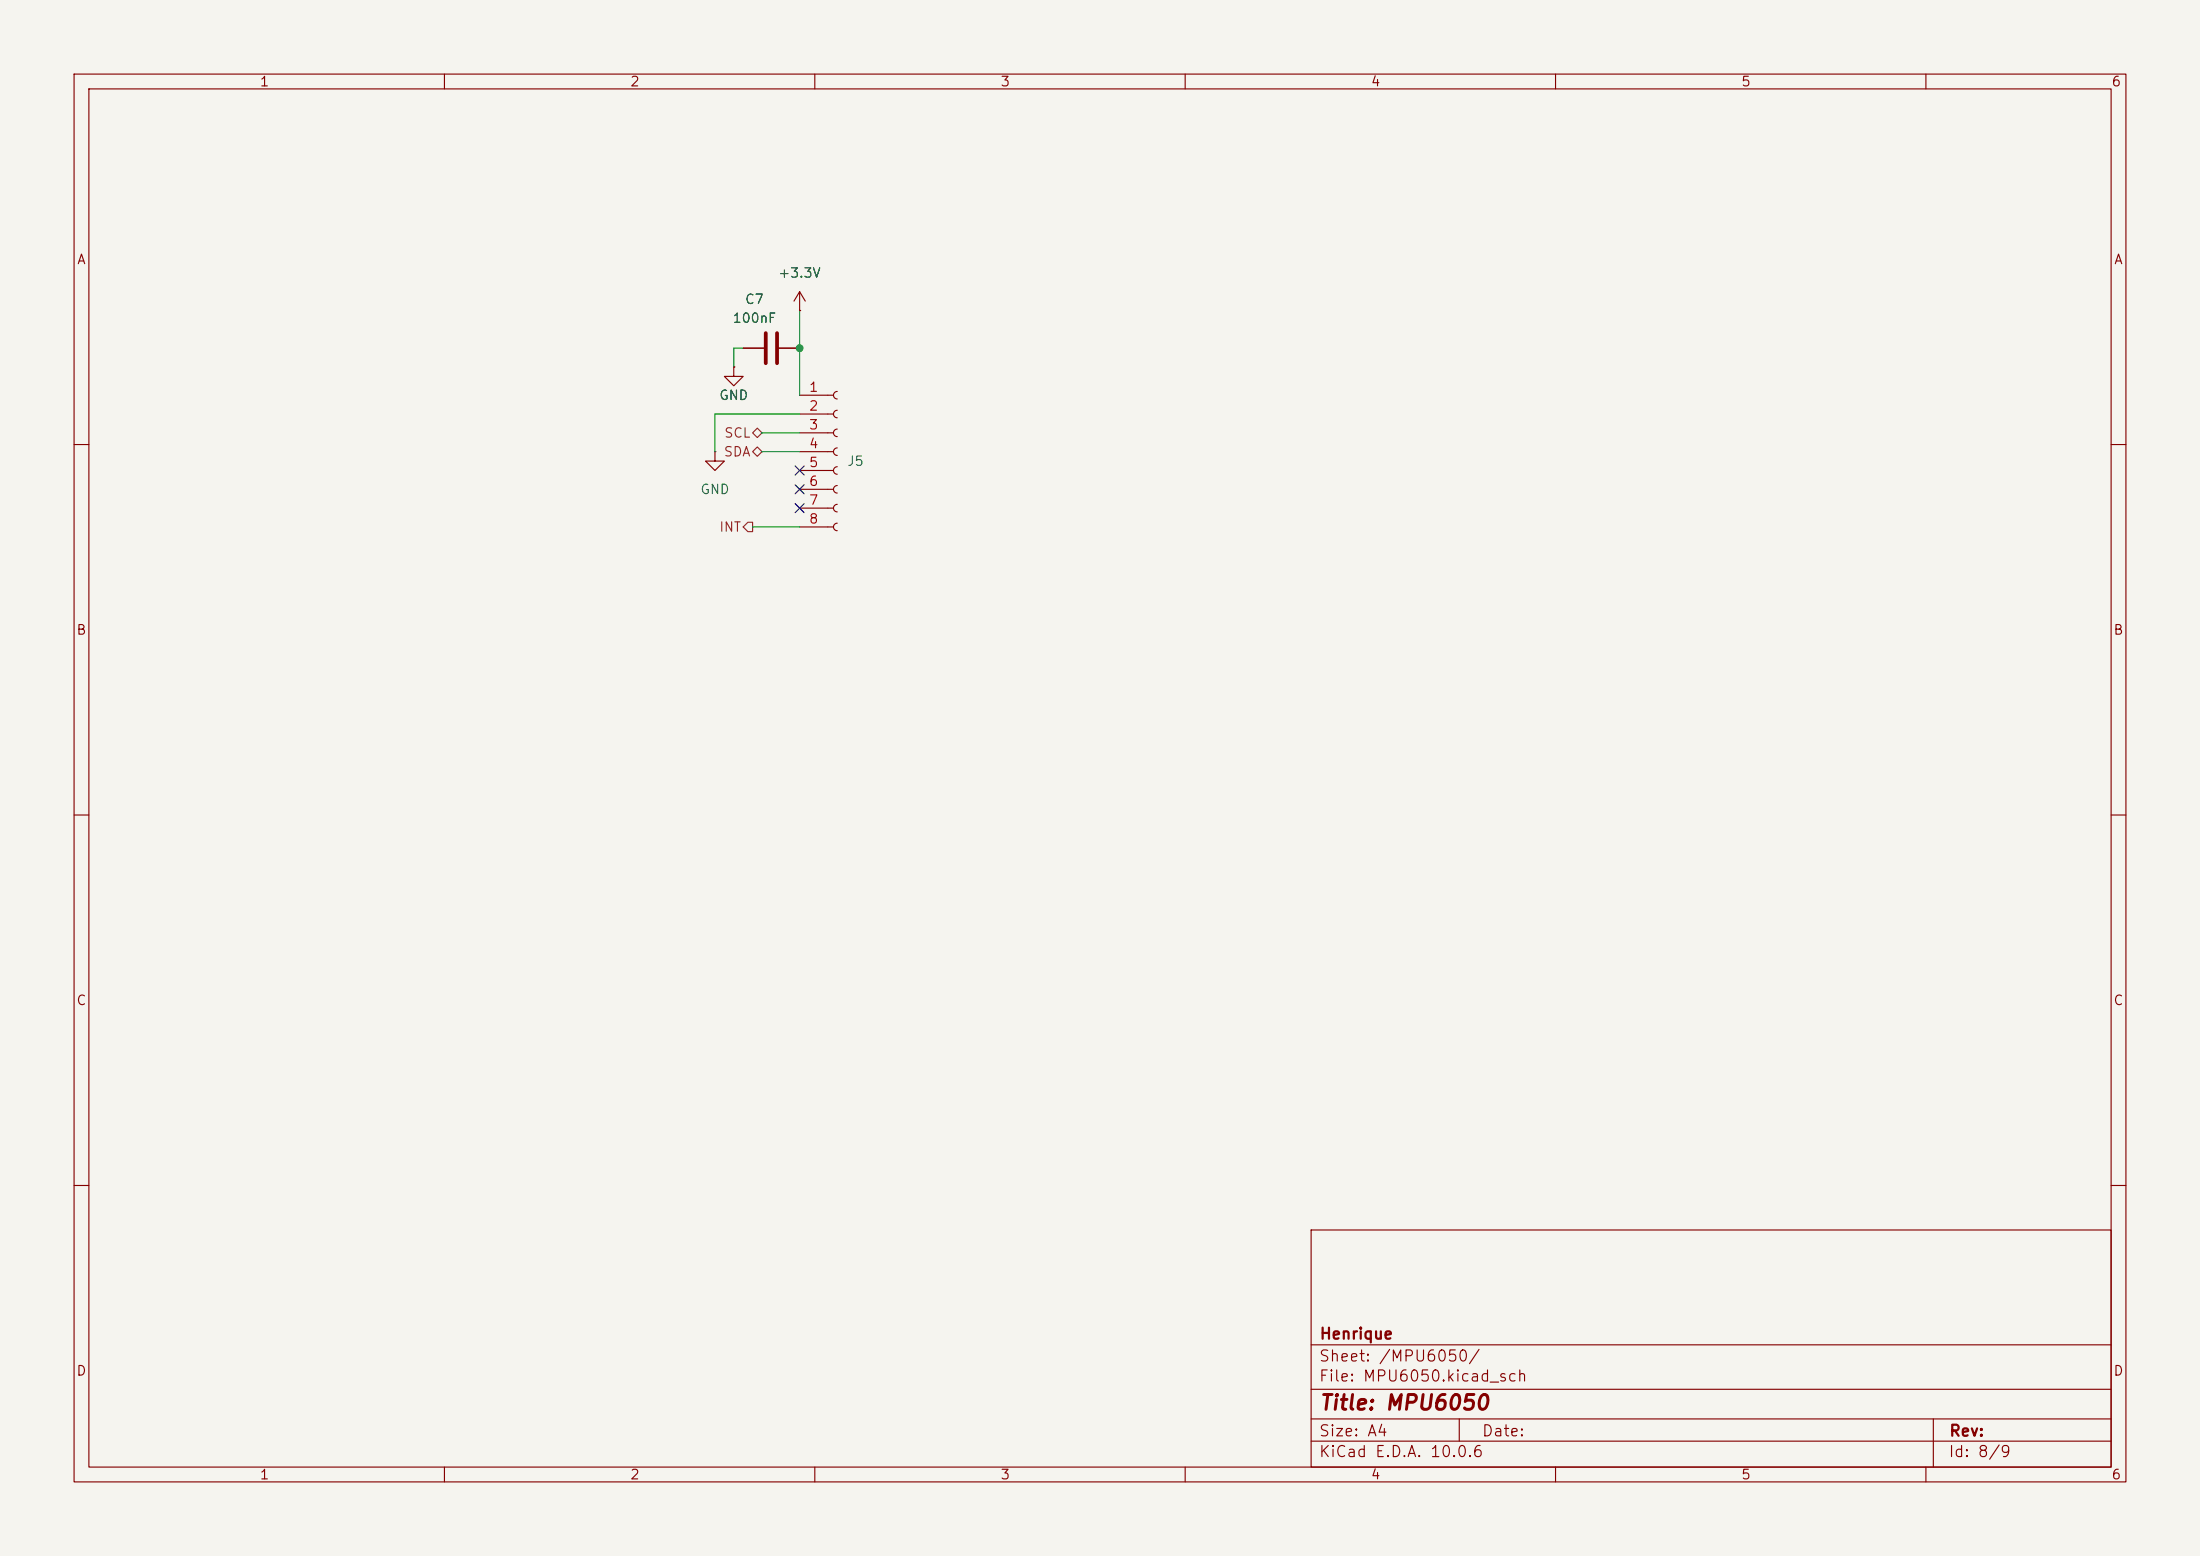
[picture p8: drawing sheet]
<svg xmlns="http://www.w3.org/2000/svg" width="297mm" height="210mm" viewBox="0 0 297 210" stroke-linecap="round" stroke-linejoin="round" font-family="sans-serif">
<path d="M0 0h297v210h-297z" fill="#f5f4ef" stroke="#f5f4ef" stroke-width=".14"/>
<g fill="none" stroke="#840000" stroke-width=".15">
<path d="M10 10h277v190h-277zM12 12h273v186h-273zM60 10v2M110 10v2M160 10v2M210 10v2M260 10v2M107.9 39.4l-.7 1.2M107.9 39.4l.8 1.2M107.9 39.4v2.5M99.1 49.5v1.3h1.2l-1.2 1.3-1.3-1.3h1.3M99.1 49.5h.1"/>
<path d="M100.3 47h2.8M105.2 47h2.7M107.9 41.9h.1M107.9 53.3h4.6M107.9 55.9h4.6M107.9 58.4h4.6M113 52.8a.51 .51 0 0 0-.5 .5 .51 .51 0 0 0 .5 .5M113 55.4a.51 .51 0 0 0-.5 .5 .51 .51 0 0 0 .5 .5M113 57.9a.51 .51 0 0 0-.5 .5 .51 .51 0 0 0 .5 .5M10 60h2M96.5 61v1.2h1.3l-1.3 1.3-1.3-1.3h1.3M96.5 61h.1"/>
<path d="M107.9 61h4.6M107.9 63.5h4.6M107.9 66h4.6M107.9 68.6h4.6M107.9 71.1h4.6M113 60.5a.51 .51 0 0 0-.5 .5 .51 .51 0 0 0 .5 .5M113 63a.51 .51 0 0 0-.5 .5 .51 .51 0 0 0 .5 .5M113 65.5a.51 .51 0 0 0-.5 .5 .51 .51 0 0 0 .5 .5M113 68.1a.51 .51 0 0 0-.5 .5 .51 .51 0 0 0 .5 .5M113 70.6a.51 .51 0 0 0-.5 .5 .51 .51 0 0 0 .5 .5M285 60h2M10 110h2"/>
<path d="M285 110h2M10 160h2M177 166h108v32h-108zM285 160h2M60 198v2M110 198v2M160 198v2M177 194.5h108M177 191.5h108M177 187.5h108M177 181.5h108M197 191.5v3"/>
<path d="M210 198v2M260 198v2M261 191.5v6.5"/>
</g>
<path d="M103.4 45v4M104.9 45v4" fill="none" stroke="#840000" stroke-width=".51"/>
<path d="M101.6 58.4l.6-.6 .7 .6-.7 .7zM100.3 71.1l.7-.6h.6v1.3h-.6zM101.6 61l.6-.7 .7 .7-.7 .6z" fill="none" stroke="#725600" stroke-width=".15"/>
<path d="M100.3 47h-1.2v2.5M102.9 58.4h5M107.9 55.9h-11.4v5.1M107.9 41.9v11.4M101.6 71.1h6.3M102.9 61h5" fill="none" stroke="#009600" stroke-width=".15"/>
<path d="M107.3 68l1.3 1.2M107.3 65.4l1.3 1.2M107.3 62.9l1.3 1.2M108.6 68l-1.3 1.2M108.6 65.4l-1.3 1.2M108.6 62.9l-1.3 1.2" fill="none" stroke="#000084" stroke-width=".15"/>
<circle cx="107.9" cy="47" r=".46" fill="#009600" stroke="#009600" stroke-width=".14"/>
<text font-size="2" fill="#840000" x="178" y="190.8">Title: MPU6050</text>
<g font-size="1.5" fill="#840000">
<text x="178" y="184.1">Sheet: /MPU6050/</text>
<text x="178" y="181.1">Henrique</text>
<text x="178" y="186.8">File: MPU6050.kicad_sch</text>
<text x="178" y="197">KiCad E.D.A. 10.0.6</text>
<text x="178" y="194.2">Size: A4</text>
<text x="200" y="194.2">Date:</text>
<text x="263" y="197">Id: 8/9</text>
<text x="263" y="194.2">Rev:</text>
</g>
<g font-size="1.3" fill="#840000">
<text x="35" y="12">1</text>
<text x="85" y="12">2</text>
<text x="135" y="12">3</text>
<text x="185" y="12">4</text>
<text x="235" y="12">5</text>
<text x="285" y="12">6</text>
<text x="10.3" y="36">A</text>
<text x="285.3" y="36">A</text>
<text x="10.2" y="86">B</text>
<text x="285.2" y="86">B</text>
<text x="10.2" y="136">C</text>
<text x="285.2" y="136">C</text>
<text x="10.2" y="186">D</text>
<text x="285.2" y="186">D</text>
<text x="35" y="200">1</text>
<text x="85" y="200">2</text>
<text x="135" y="200">3</text>
<text x="185" y="200">4</text>
<text x="235" y="200">5</text>
<text x="285" y="200">6</text>
</g>
<g font-size="1.3" fill="#006464">
<text x="100.5" y="41.3">C7</text>
<text x="105" y="37.8">+3.3V</text>
<text x="98.8" y="43.9">100nF</text>
<text x="97" y="54.3">GND</text>
<text x="114.3" y="63.2">J5</text>
<text x="94.5" y="67">GND</text>
</g>
<g font-size="1.3" fill="#a90000">
<text x="109.1" y="53.2">1</text>
<text x="109.1" y="55.7">2</text>
<text x="109.1" y="58.3">3</text>
<text x="109.1" y="60.8">4</text>
<text x="109.1" y="63.4">5</text>
<text x="109.1" y="65.9">6</text>
<text x="109.1" y="68.4">7</text>
<text x="109.1" y="71">8</text>
</g>
<g font-size="1.3" fill="#725600">
<text x="97.7" y="59.4">SCL</text>
<text x="97.6" y="61.9">SDA</text>
<text x="97" y="72.1">INT</text>
</g>
</svg>
